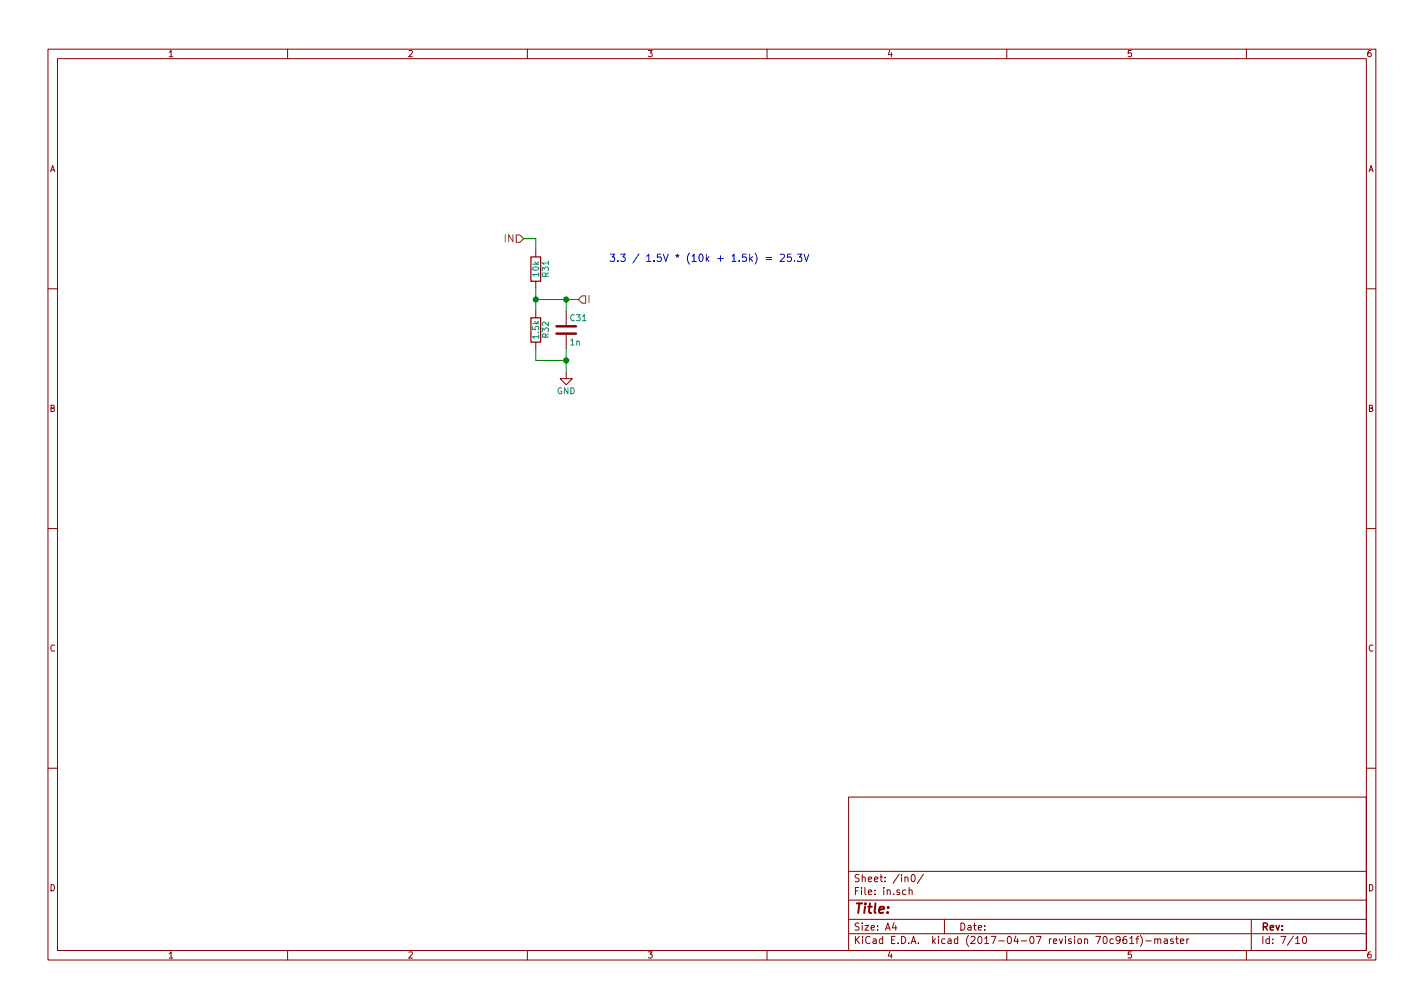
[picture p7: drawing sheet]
<svg xmlns="http://www.w3.org/2000/svg" width="297mm" height="210mm" viewBox="0 0 297 210" stroke-linecap="round" stroke-linejoin="round" font-family="sans-serif">
<g fill="none" stroke="#840000" stroke-width=".21">
<path d="M10 10.3h277v189.9h-277zM12 12.2h273v186.1h-273zM60 10.3v1.9M110 10.3v1.9M160 10.3v1.9M210 10.3v1.9M260 10.3v1.9M111.8 52.3v1.3M111.8 58.7v1.2M10 60.2h2M111.8 65v1.3M111.8 71.4v1.2"/>
<path d="M118.1 77.7v1.3h1.3l-1.3 1.3-1.3-1.3h1.3M118.1 65v2.8M118.1 69.8v2.8M285 60.2h2M10 110.3h2M285 110.3h2M10 160.2h2M177 166.3h108v32h-108zM285 160.2h2M60 198.3v1.9M110 198.3v1.9M160 198.3v1.9"/>
<path d="M177 194.8h108M177 191.8h108M177 187.8h108M177 181.8h108M186.5 192.5l-.4 1h1M186.8 193v1M188.8 183.1l.2-.2 .3 .1 .1 .9M189 185.7l-.4-.1-.3 .3v.6l.3 .1 .4-.1M189.6 185.7l.2-.1 .4 .1 .1 .9M189.6 185.1v1.5M190.2 182.6l.2-.2a.81 .81 0 0 1 .5 .8 .81 .81 0 0 1-.5 .7l-.2-.1-.1-.4zM192.6 182.3l-1.3 2"/>
<path d="M197 191.8v3M210 198.3v1.9M233.7 196l-.3 .3-.5-.1-.1-.2v-.4l.3-.3h.3l.3 .3a1.01 1.01 0 0 1-.5 1.2h-.3M234.9 195.3h-.3l-.3 .4-.1 .8 .3 .3 .5-.1-.1-.7-.4-.1-.3 .3M235.7 195.8l.4-.5v1.5M235.7 196.8h.8M236.9 195.8h.6M237.5 195.3l-.3 .2v1.3M237.9 195.1a1.71 1.71 0 0 1 0 2.3M239 196.3h1.2M240.9 196l.2-.2 .3 .1 .1 .9M240.9 195.8v1"/>
<path d="M241.5 196l.2-.2 .4 .1v.9M242.9 195.9h.5l.1 .9M243.5 196.2l-.5 .1-.2 .2 .2 .3 .5-.1M244.7 195.9l-.3-.1-.3 .2 .1 .3 .5 .1v.3h-.6M245.2 195.8h.6M245.4 195.3v1.3l.4 .2M246.2 196.3l.7-.1v-.3l-.5-.1-.2 .2 .1 .7h.6M247.6 195.8v1M248 195.8l-.4 .3M260 198.3v1.9M261 191.8v6.5M270.3 195.8l.4-.5v1.5"/>
<path d="M270.3 196.8h.8M271.8 195.5l.3-.2a.81 .81 0 0 1 .5 .8 .81 .81 0 0 1-.5 .7l-.3-.1-.1-.4z"/>
</g>
<path d="M110.7 53.6h2.1v5.1h-2.1zM110.7 66.3h2.1v5.1h-2.1z" fill="none" stroke="#840000" stroke-width=".25"/>
<path d="M116.1 69.6h4M116.1 68.1h4" fill="none" stroke="#840000" stroke-width=".51"/>
<path d="M109.2 49.8h2.6v2.5M111.8 59.9v5.1M111.8 72.6v2.6h6.3M111.8 62.5h8.8M118.1 62.5v2.5M118.1 72.6v5.1" fill="none" stroke="#008400" stroke-width=".21"/>
<g fill="#008400" stroke="#008400" stroke-width=".25">
<circle cx="111.8" cy="62.5" r=".51"/>
<circle cx="118.1" cy="75.2" r=".51"/>
<circle cx="118.1" cy="62.5" r=".51"/>
</g>
<path d="M107.7 49h.8l.7 .8-.7 .7h-.8zM120.6 62.5l.8-.8h.8v1.5h-.8z" fill="none" stroke="#848400" stroke-width=".25"/>
<path d="M159.8 53.7h1.2M159.8 54.1h1.2M162.8 53.1l.5-.1 .3 .1 .1 .3-1 1.1h1M165 53h-.7l-.1 .7 .7-.1 .2 .3-.1 .5-.2 .1-.6-.1M165.7 54.4v.1M166.3 53h1l-.5 .6 .4 .1v.7l-.2 .1-.7-.1M167.7 53l.5 1.5 .5-1.5" fill="none" stroke="#0000c2" stroke-width=".21"/>
<text font-size="2.8" fill="#840000" x="178" y="190.5">Title:</text>
<g font-size="2.1" fill="#848400">
<text x="105.3" y="50.5">IN</text>
<text x="122.4" y="63.2">I</text>
</g>
<text font-size="2.1" fill="#0000c2" x="127" y="54.6">3.3 / 1.5V * (10k + 1.5k) = 25.3V</text>
<g font-size="2.1" fill="#840000">
<text x="178" y="184">Sheet: /in0/</text>
<text x="178" y="186.7">File: in.sch</text>
<text x="178" y="196.9">KiCad E.D.A. kicad (2017-04-07 revision 70c961f)-master</text>
<text x="178" y="194.1">Size: A4</text>
<text x="200" y="194.1">Date:</text>
<text x="263" y="194.1">Rev:</text>
<text x="263" y="196.9">Id: 7/10</text>
</g>
<g font-size="1.8" fill="#840000">
<text x="35" y="11.9">1</text>
<text x="85" y="11.9">2</text>
<text x="135" y="11.9">3</text>
<text x="185" y="11.9">4</text>
<text x="235" y="11.9">5</text>
<text x="285" y="11.9">6</text>
<text x="10.4" y="35.9">A</text>
<text x="285.4" y="35.9">A</text>
<text x="10.4" y="85.9">B</text>
<text x="285.4" y="85.9">B</text>
<text x="10.4" y="135.9">C</text>
<text x="285.4" y="135.9">C</text>
<text x="10.4" y="185.9">D</text>
<text x="285.4" y="185.9">D</text>
<text x="35" y="199.9">1</text>
<text x="85" y="199.9">2</text>
<text x="135" y="199.9">3</text>
<text x="185" y="199.9">4</text>
<text x="235" y="199.9">5</text>
<text x="285" y="199.9">6</text>
</g>
<g font-size="1.8" fill="#008484">
<text x="112.4" y="57.6" transform="rotate(-90 112.4 57.6)">10k</text>
<text x="114.5" y="57.7" transform="rotate(-90 114.5 57.7)">R31</text>
<text x="112.4" y="70.6" transform="rotate(-90 112.4 70.6)">1.5k</text>
<text x="114.5" y="70.4" transform="rotate(-90 114.5 70.4)">R32</text>
<text x="119" y="67">C31</text>
<text x="119" y="72.1">1n</text>
<text x="116.2" y="82.2">GND</text>
</g>
</svg>
